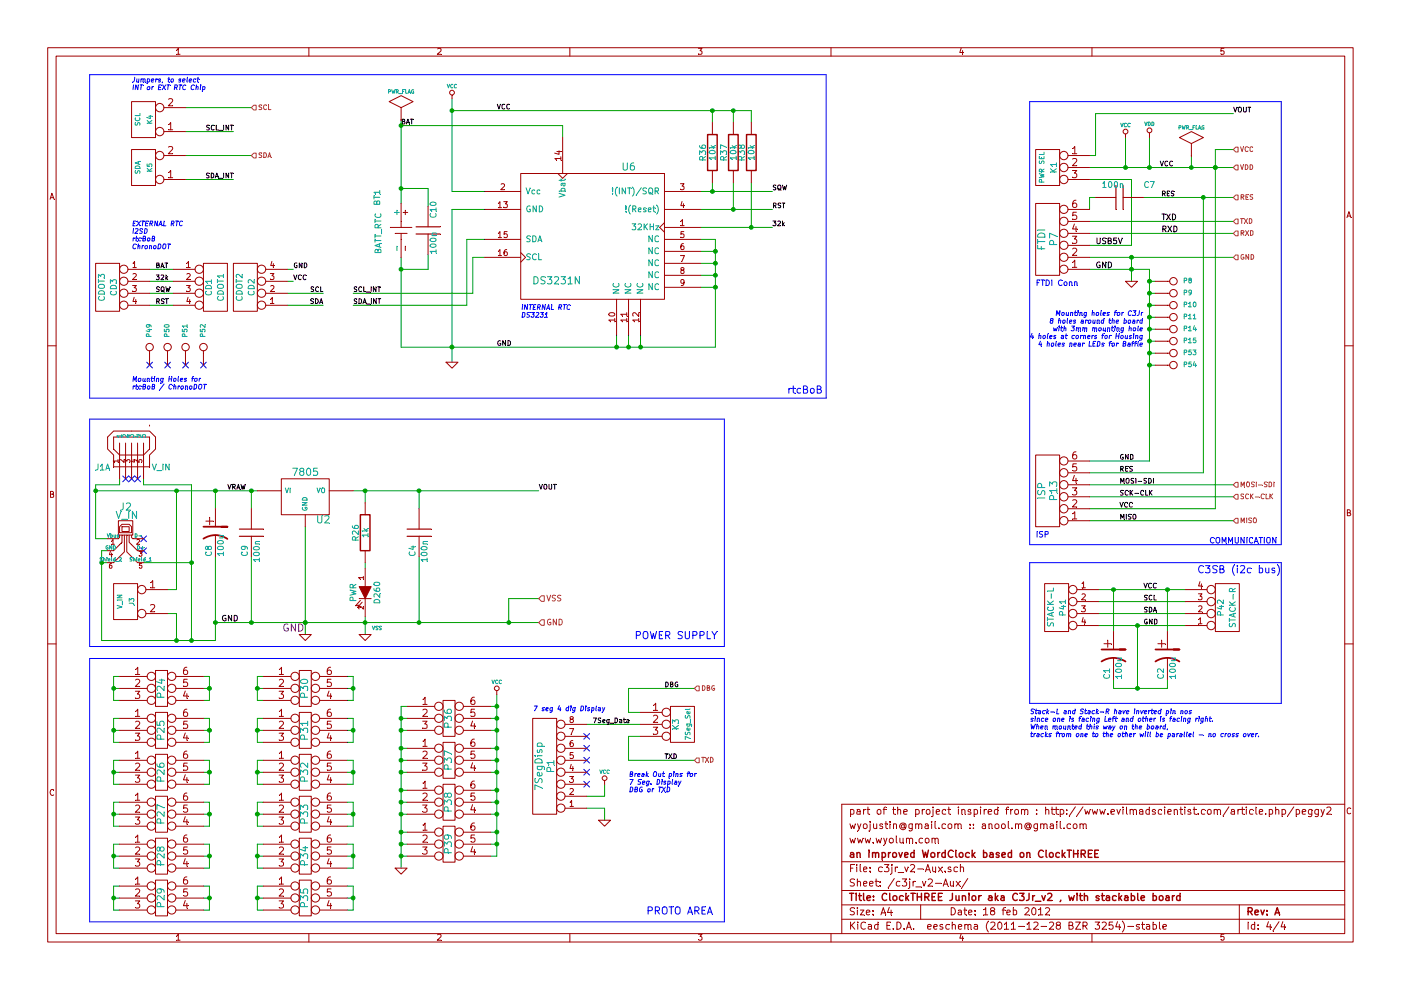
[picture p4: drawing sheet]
EESchema Schematic File Version 4
LIBS:c3jr_v2-cache
EELAYER 26 0
EELAYER END
$Descr A4 11693 8268
encoding utf-8
Sheet 4 4
Title "ClockTHREE Junior aka C3Jr_v2 , with stackable board"
Date "18 feb 2012"
Rev "A"
Comp "an improved WordClock based on ClockTHREE"
Comment1 "www.wyolum.com"
Comment2 "wyojustin@gmail.com :: anool.m@gmail.com"
Comment3 "part of the project inspired from : http://www.evilmadscientist.com/article.php/peggy2"
Comment4 ""
$EndDescr
Connection ~ 3500 5200
Wire Wire Line
	3500 4650 3500 5200
Connection ~ 2550 5200
Connection ~ 2100 4100
Wire Wire Line
	800  4100 1475 4100
Wire Wire Line
	2950 2450 3950 2450
Wire Wire Line
	1550 1300 2100 1300
Wire Wire Line
	1550 1100 1950 1100
Connection ~ 9500 5750
Wire Wire Line
	9300 5750 9500 5750
Wire Wire Line
	9300 5750 9300 5675
Connection ~ 9750 4925
Wire Wire Line
	9750 4925 9750 5275
Wire Wire Line
	5800 6350 5250 6350
Wire Wire Line
	5250 6350 5250 6150
Wire Wire Line
	5250 6150 5350 6150
Wire Wire Line
	5350 6050 4900 6050
Connection ~ 4150 5900
Wire Wire Line
	4150 5800 4150 5900
Wire Wire Line
	4700 1150 4700 1050
Connection ~ 1475 4100
Wire Wire Line
	1475 4100 1475 4925
Wire Wire Line
	1475 4925 1400 4925
Connection ~ 800  4100
Wire Wire Line
	800  4050 800  4100
Wire Wire Line
	800  4050 1000 4050
Wire Wire Line
	1000 4050 1000 4000
Connection ~ 850  4700
Wire Wire Line
	900  4700 850  4700
Wire Wire Line
	1200 4700 1600 4700
Connection ~ 1600 5350
Wire Wire Line
	5050 6550 5050 6650
Wire Wire Line
	5050 6650 4900 6650
Wire Notes Line
	750  3325 750  625 
Wire Wire Line
	3900 2000 3900 2550
Wire Wire Line
	3900 2000 4050 2000
Connection ~ 6275 1900
Wire Wire Line
	6450 1900 6275 1900
Connection ~ 5950 1600
Wire Wire Line
	6450 1600 5950 1600
Wire Wire Line
	3775 3025 3775 2900
Connection ~ 3350 2250
Wire Wire Line
	3350 2250 3575 2250
Wire Wire Line
	3575 2250 3575 2125
Wire Wire Line
	4700 1050 3350 1050
Connection ~ 6125 925 
Wire Wire Line
	6125 1025 6125 925 
Wire Wire Line
	6275 1525 6275 1900
Wire Wire Line
	5950 1525 5950 1600
Connection ~ 5975 2300
Wire Wire Line
	5975 2300 5850 2300
Connection ~ 5975 2100
Wire Wire Line
	5850 2100 5975 2100
Connection ~ 5250 2900
Wire Wire Line
	5250 2900 5250 2800
Wire Wire Line
	5150 2900 5150 2800
Wire Wire Line
	5975 2000 5975 2100
Wire Wire Line
	5975 2000 5850 2000
Connection ~ 9600 2950
Wire Wire Line
	9600 2950 9650 2950
Wire Wire Line
	3050 4200 3050 4100
Wire Wire Line
	1250 2450 1450 2450
Wire Wire Line
	1250 2250 1450 2250
Wire Wire Line
	2700 2450 2400 2450
Wire Wire Line
	2450 2250 2400 2250
Wire Wire Line
	2900 7500 2950 7500
Wire Wire Line
	9900 5025 9175 5025
Wire Wire Line
	9175 5225 9500 5225
Wire Notes Line
	750  5400 6050 5400
Connection ~ 4150 6950
Wire Wire Line
	4150 6950 4100 6950
Connection ~ 4150 6800
Wire Wire Line
	4150 6800 4100 6800
Connection ~ 4150 6600
Wire Wire Line
	4150 6600 4100 6600
Connection ~ 4150 6350
Wire Wire Line
	4150 6350 4100 6350
Connection ~ 4150 6100
Wire Wire Line
	4150 6100 4100 6100
Connection ~ 3350 6000
Wire Wire Line
	3400 6000 3350 6000
Connection ~ 3350 6250
Wire Wire Line
	3350 6250 3400 6250
Connection ~ 3350 6450
Wire Wire Line
	3350 6450 3400 6450
Connection ~ 3350 6700
Wire Wire Line
	3350 6700 3400 6700
Connection ~ 3350 6950
Wire Wire Line
	3350 6950 3400 6950
Wire Wire Line
	4150 7150 4100 7150
Wire Wire Line
	4150 5900 4100 5900
Connection ~ 2950 5750
Wire Wire Line
	2900 5750 2950 5750
Connection ~ 2950 6450
Wire Wire Line
	2900 6450 2950 6450
Connection ~ 2950 7150
Wire Wire Line
	2900 7150 2950 7150
Wire Wire Line
	2900 7600 2950 7600
Wire Wire Line
	2950 7600 2950 7500
Wire Wire Line
	2950 7400 2900 7400
Wire Wire Line
	2900 6900 2950 6900
Wire Wire Line
	2950 6900 2950 6800
Wire Wire Line
	2950 6700 2900 6700
Wire Wire Line
	2900 6200 2950 6200
Wire Wire Line
	2950 6200 2950 6100
Wire Wire Line
	2950 6000 2900 6000
Connection ~ 950  6800
Wire Wire Line
	1000 6800 950  6800
Connection ~ 950  7500
Connection ~ 1750 7150
Wire Wire Line
	1700 7150 1750 7150
Connection ~ 2150 6800
Wire Wire Line
	2200 6800 2150 6800
Connection ~ 2150 7500
Wire Wire Line
	2200 7500 2150 7500
Wire Wire Line
	2200 7250 2150 7250
Wire Wire Line
	2150 7250 2150 7150
Wire Wire Line
	2150 7050 2200 7050
Wire Wire Line
	1700 6700 1750 6700
Wire Wire Line
	1750 6700 1750 6800
Wire Wire Line
	1750 6900 1700 6900
Wire Wire Line
	1700 7400 1750 7400
Wire Wire Line
	1750 7400 1750 7500
Wire Wire Line
	1750 7600 1700 7600
Wire Wire Line
	1000 7250 950  7250
Wire Wire Line
	950  7250 950  7150
Wire Wire Line
	950  7050 1000 7050
Connection ~ 2150 6450
Wire Wire Line
	2200 6450 2150 6450
Connection ~ 2150 5750
Wire Wire Line
	2200 5750 2150 5750
Connection ~ 1750 6100
Wire Wire Line
	1700 6100 1750 6100
Connection ~ 950  6450
Wire Wire Line
	1000 6450 950  6450
Connection ~ 950  6100
Wire Wire Line
	1000 6100 950  6100
Wire Wire Line
	2200 5650 2150 5650
Wire Wire Line
	2150 5650 2150 5750
Wire Wire Line
	2150 5850 2200 5850
Wire Wire Line
	2200 6350 2150 6350
Wire Wire Line
	2150 6350 2150 6450
Wire Wire Line
	2150 6550 2200 6550
Wire Wire Line
	1700 6200 1750 6200
Wire Wire Line
	1750 6200 1750 6100
Wire Wire Line
	1750 6000 1700 6000
Wire Wire Line
	1000 6200 950  6200
Wire Wire Line
	950  6200 950  6100
Wire Wire Line
	950  6000 1000 6000
Connection ~ 9600 2750
Wire Wire Line
	9600 2750 9650 2750
Wire Wire Line
	9100 3850 9600 3850
Connection ~ 10150 1400
Wire Wire Line
	10300 1400 10150 1400
Wire Wire Line
	10300 950  9150 950 
Wire Wire Line
	10300 4150 9100 4150
Connection ~ 10050 1650
Wire Wire Line
	10050 1650 10050 3950
Wire Wire Line
	10050 3950 9100 3950
Wire Wire Line
	10300 1950 9100 1950
Wire Wire Line
	9550 1650 10050 1650
Wire Wire Line
	9150 950  9150 1300
Wire Wire Line
	9400 1400 9400 1150
Wire Wire Line
	9150 1300 9100 1300
Connection ~ 9450 2250
Wire Wire Line
	9450 2150 9450 2250
Connection ~ 9600 2550
Wire Wire Line
	9600 2550 9650 2550
Wire Notes Line
	8600 850  10700 850 
Wire Wire Line
	9600 2350 9650 2350
Wire Wire Line
	9600 2650 9650 2650
Wire Wire Line
	9600 2450 9650 2450
Connection ~ 9600 2450
Wire Wire Line
	9100 1500 9450 1500
Wire Wire Line
	9450 1500 9450 2050
Wire Wire Line
	9450 2050 9100 2050
Wire Wire Line
	9600 1400 9600 1150
Connection ~ 9400 1400
Connection ~ 9600 2350
Wire Wire Line
	9150 1650 9100 1650
Wire Wire Line
	9100 1650 9100 1750
Connection ~ 4250 5200
Wire Wire Line
	3050 4700 3050 4750
Wire Wire Line
	4500 5000 4250 5000
Wire Wire Line
	4250 5000 4250 5200
Wire Wire Line
	1800 5200 2100 5200
Connection ~ 2100 5200
Wire Wire Line
	2100 4650 2100 5200
Connection ~ 3050 4100
Connection ~ 1800 5200
Wire Wire Line
	1800 4650 1800 5200
Connection ~ 1800 4100
Connection ~ 3050 5200
Connection ~ 9600 2650
Wire Wire Line
	10300 1850 9100 1850
Wire Wire Line
	9100 2150 9450 2150
Connection ~ 9450 2150
Wire Wire Line
	10300 4050 9100 4050
Wire Wire Line
	10300 4350 9100 4350
Wire Wire Line
	10300 1250 10150 1250
Connection ~ 9600 1400
Wire Wire Line
	10150 1250 10150 1400
Wire Wire Line
	10150 4250 9100 4250
Wire Wire Line
	1800 4100 1800 4250
Wire Wire Line
	9600 3850 9600 3050
Wire Wire Line
	9600 2250 9450 2250
Wire Wire Line
	9600 2850 9650 2850
Connection ~ 9600 2850
Wire Wire Line
	1000 5650 950  5650
Wire Wire Line
	950  5650 950  5750
Wire Wire Line
	950  5850 1000 5850
Wire Wire Line
	1700 5650 1750 5650
Wire Wire Line
	1750 5650 1750 5750
Wire Wire Line
	1750 5850 1700 5850
Wire Wire Line
	1700 6350 1750 6350
Wire Wire Line
	1750 6350 1750 6450
Wire Wire Line
	1750 6550 1700 6550
Wire Wire Line
	2200 6200 2150 6200
Wire Wire Line
	2150 6200 2150 6100
Wire Wire Line
	2150 6000 2200 6000
Wire Wire Line
	1000 5750 950  5750
Connection ~ 950  5750
Wire Wire Line
	1000 6550 950  6550
Wire Wire Line
	950  6550 950  6450
Wire Wire Line
	950  6350 1000 6350
Wire Wire Line
	1700 6450 1750 6450
Connection ~ 1750 6450
Wire Wire Line
	1700 5750 1750 5750
Connection ~ 1750 5750
Wire Wire Line
	2200 6100 2150 6100
Connection ~ 2150 6100
Wire Wire Line
	1000 6700 950  6700
Wire Wire Line
	950  6700 950  6800
Wire Wire Line
	950  6900 1000 6900
Wire Wire Line
	1000 7400 950  7400
Wire Wire Line
	950  7400 950  7500
Wire Wire Line
	950  7600 1000 7600
Wire Wire Line
	1700 7250 1750 7250
Wire Wire Line
	1750 7250 1750 7150
Wire Wire Line
	1750 7050 1700 7050
Wire Wire Line
	2200 6700 2150 6700
Wire Wire Line
	2150 6700 2150 6800
Wire Wire Line
	2150 6900 2200 6900
Wire Wire Line
	2200 7400 2150 7400
Wire Wire Line
	2150 7400 2150 7500
Wire Wire Line
	2150 7600 2200 7600
Wire Wire Line
	2200 7150 2150 7150
Connection ~ 2150 7150
Wire Wire Line
	1700 6800 1750 6800
Connection ~ 1750 6800
Wire Wire Line
	1700 7500 1750 7500
Connection ~ 1750 7500
Wire Wire Line
	1000 7150 950  7150
Connection ~ 950  7150
Wire Wire Line
	2900 5650 2950 5650
Wire Wire Line
	2950 5650 2950 5750
Wire Wire Line
	2950 5850 2900 5850
Wire Wire Line
	2900 6350 2950 6350
Wire Wire Line
	2950 6350 2950 6450
Wire Wire Line
	2950 6550 2900 6550
Wire Wire Line
	2900 7050 2950 7050
Wire Wire Line
	2950 7050 2950 7150
Wire Wire Line
	2950 7250 2900 7250
Connection ~ 2950 7500
Wire Wire Line
	2900 6800 2950 6800
Connection ~ 2950 6800
Wire Wire Line
	2900 6100 2950 6100
Connection ~ 2950 6100
Wire Wire Line
	3400 5900 3350 5900
Wire Wire Line
	3350 7150 3400 7150
Wire Wire Line
	3350 7050 3400 7050
Connection ~ 3350 7050
Wire Wire Line
	3350 6800 3400 6800
Connection ~ 3350 6800
Wire Wire Line
	3350 6600 3400 6600
Connection ~ 3350 6600
Wire Wire Line
	3350 6350 3400 6350
Connection ~ 3350 6350
Wire Wire Line
	3350 6100 3400 6100
Connection ~ 3350 6100
Wire Wire Line
	4150 6000 4100 6000
Connection ~ 4150 6000
Wire Wire Line
	4150 6250 4100 6250
Connection ~ 4150 6250
Wire Wire Line
	4150 6450 4100 6450
Connection ~ 4150 6450
Wire Wire Line
	4150 6700 4100 6700
Connection ~ 4150 6700
Wire Wire Line
	4100 7050 4150 7050
Connection ~ 4150 7050
Wire Notes Line
	6050 5500 750  5500
Wire Notes Line
	6050 5500 6050 7700
Wire Notes Line
	6050 7700 750  7700
Wire Notes Line
	750  7700 750  5500
Wire Wire Line
	9175 5125 9900 5125
Wire Wire Line
	1000 7500 950  7500
Wire Notes Line
	8600 850  8600 4550
Wire Notes Line
	8600 4550 10700 4550
Wire Notes Line
	10700 4550 10700 850 
Wire Wire Line
	2450 2350 2400 2350
Wire Wire Line
	2700 2550 2400 2550
Wire Wire Line
	1250 2350 1450 2350
Wire Wire Line
	1250 2550 1450 2550
Wire Notes Line
	750  5400 750  3500
Wire Notes Line
	750  3500 6050 3500
Wire Notes Line
	6050 3500 6050 5400
Wire Wire Line
	9900 4925 9750 4925
Wire Wire Line
	2550 5300 2550 5200
Wire Wire Line
	3050 5150 3050 5200
Wire Wire Line
	9600 3050 9650 3050
Connection ~ 9600 3050
Wire Wire Line
	3775 1750 4050 1750
Connection ~ 5150 2900
Wire Wire Line
	5350 2900 5350 2800
Connection ~ 5350 2900
Wire Wire Line
	5975 2200 5850 2200
Connection ~ 5975 2200
Wire Wire Line
	5850 2400 5975 2400
Connection ~ 5975 2400
Wire Wire Line
	6125 1525 6125 1750
Wire Wire Line
	6275 1025 6275 925 
Wire Wire Line
	5950 925  5950 1025
Wire Wire Line
	6275 925  6125 925 
Wire Wire Line
	4050 1600 3775 1600
Connection ~ 5950 925 
Wire Wire Line
	3350 2150 3350 2250
Wire Wire Line
	3350 2900 3775 2900
Connection ~ 3775 2900
Wire Wire Line
	3575 1725 3575 1575
Wire Wire Line
	3575 1575 3350 1575
Connection ~ 3350 1575
Wire Wire Line
	3775 1600 3775 925 
Connection ~ 3775 925 
Wire Wire Line
	6450 1750 6125 1750
Connection ~ 6125 1750
Wire Wire Line
	4050 2150 3950 2150
Wire Wire Line
	3950 2150 3950 2450
Wire Notes Line
	750  3325 6900 3325
Wire Notes Line
	6900 3325 6900 625 
Wire Notes Line
	6900 625  750  625 
Wire Wire Line
	4900 6750 5050 6750
Wire Wire Line
	5050 6750 5050 6850
Wire Wire Line
	800  4500 900  4500
Wire Wire Line
	900  4600 850  4600
Wire Wire Line
	850  4600 850  4700
Wire Wire Line
	850  5350 1475 5350
Wire Wire Line
	1600 4050 1200 4050
Wire Wire Line
	1600 4050 1600 4700
Connection ~ 1600 4700
Wire Wire Line
	1200 4050 1200 4000
Wire Wire Line
	1400 5125 1475 5125
Wire Wire Line
	1475 5125 1475 5350
Connection ~ 1475 5350
Wire Wire Line
	9950 1400 9950 1300
Connection ~ 9950 1400
Wire Wire Line
	3350 1000 3350 1050
Connection ~ 3350 1050
Wire Wire Line
	2100 4100 2100 4250
Wire Wire Line
	3350 5900 3350 6000
Connection ~ 3350 7150
Wire Wire Line
	5350 5950 5250 5950
Wire Wire Line
	5250 5950 5250 5750
Wire Wire Line
	5250 5750 5800 5750
Wire Wire Line
	9300 4925 9300 5275
Connection ~ 9300 4925
Wire Wire Line
	9750 5750 9750 5675
Wire Wire Line
	9500 5225 9500 5750
Connection ~ 9500 5225
Wire Notes Line
	8600 4700 10700 4700
Wire Notes Line
	8600 4700 8600 5875
Wire Notes Line
	8600 5875 10700 5875
Wire Notes Line
	10700 5875 10700 4700
Wire Wire Line
	1550 900  2100 900 
Wire Wire Line
	1550 1500 1950 1500
Wire Wire Line
	3900 2550 2950 2550
Wire Wire Line
	4500 4100 3500 4100
Wire Wire Line
	3500 4250 3500 4100
Connection ~ 3500 4100
$Comp
L C3Jr_v2:C C4
U 1 1
P 3500 4450
F 0 "C4" V 3450 4250 50  0000 L CNN
F 1 "100n" V 3550 4200 50  0000 L CNN
F 2 "C2" H 3500 4450 60  0001 C CNN
F 3 "" H 3500 4450 50  0001 C CNN
	1    3500 4450
	1    0    0    -1  
$EndComp
$Comp
L C3Jr_v2:7805 U2
U 1 1
P 2550 4150
F 0 "U2" H 2700 3954 60  0000 C CNN
F 1 "7805" H 2550 4350 60  0000 C CNN
F 2 "" H 2550 4150 50  0001 C CNN
F 3 "" H 2550 4150 50  0001 C CNN
	1    2550 4150
	1    0    0    -1  
$EndComp
$Comp
L C3Jr_v2:CONN_2 K5
U 1 1
P 1200 1400
F 0 "K5" V 1150 1400 40  0000 C CNN
F 1 "SDA" V 1250 1400 40  0000 C CNN
F 2 "pin_strip_2" V 1350 1400 40  0001 C CNN
F 3 "" H 1200 1400 50  0001 C CNN
	1    1200 1400
	-1   0    0    1   
$EndComp
$Comp
L C3Jr_v2:CONN_2 K4
U 1 1
P 1200 1000
F 0 "K4" V 1150 1000 40  0000 C CNN
F 1 "SCL" V 1250 1000 40  0000 C CNN
F 2 "pin_strip_2" V 1350 1000 40  0001 C CNN
F 3 "" H 1200 1000 50  0001 C CNN
	1    1200 1000
	-1   0    0    1   
$EndComp
NoConn ~ 1150 4000
NoConn ~ 1100 4000
Text Notes 4350 2600 0    40   Italic 8
INTERNAL RTC\nDS3231
Text Notes 1100 1900 0    40   Italic 8
EXTERNAL RTC\nI2SD\nrtcBoB\nChronoDOT
Text Notes 1100 700  0    40   Italic 8
Jumpers, to select\nINT or EXT RTC Chip
Text Label 1950 1500 2    40   ~ 0
SDA_INT
Text Label 1950 1100 2    40   ~ 0
SCL_INT
Text Label 2950 2550 0    40   ~ 0
SDA_INT
Text Label 2950 2450 0    40   ~ 0
SCL_INT
$Comp
L C3Jr_v2:CP1 C2
U 1 1
P 9750 5475
F 0 "C2" V 9700 5275 50  0000 L CNN
F 1 "100u" V 9800 5275 50  0000 L CNN
F 2 "CP_5x11mm" H 9750 5475 60  0001 C CNN
F 3 "" H 9750 5475 50  0001 C CNN
	1    9750 5475
	1    0    0    -1  
$EndComp
$Comp
L C3Jr_v2:CP1 C1
U 1 1
P 9300 5475
F 0 "C1" V 9250 5275 50  0000 L CNN
F 1 "100u" V 9350 5275 50  0000 L CNN
F 2 "CP_5x11mm" H 9300 5475 60  0001 C CNN
F 3 "" H 9300 5475 50  0001 C CNN
	1    9300 5475
	1    0    0    -1  
$EndComp
Text HLabel 5800 5750 2    40   Input ~ 0
DBG
Text HLabel 5800 6350 2    40   Input ~ 0
TXD
Text Notes 5250 6500 0    40   Italic 8
Break Out pins for\n7 Seg. Display\nDBG or TXD
Text Label 5550 6350 0    40   ~ 0
TXD
Text Label 5550 5750 0    40   ~ 0
DBG
$Comp
L C3Jr_v2:CONN_3 K3
U 1 1
P 5700 6050
F 0 "K3" V 5650 6050 50  0000 C CNN
F 1 "7Seg_Sel" V 5750 6050 40  0000 C CNN
F 2 "7Seg_Sel" H 5700 6050 60  0001 C CNN
F 3 "" H 5700 6050 50  0001 C CNN
	1    5700 6050
	1    0    0    -1  
$EndComp
Text Label 1300 2550 0    40   ~ 0
RST
Text Label 1300 2450 0    40   ~ 0
SQW
Text Label 1300 2350 0    40   ~ 0
32k
Text Label 1300 2250 0    40   ~ 0
BAT
$Comp
L C3Jr_v2:VCC #PWR016
U 1 1
P 4150 5800
F 0 "#PWR016" H 4150 5900 30  0001 C CNN
F 1 "VCC" H 4150 5900 30  0000 C CNN
F 2 "" H 4150 5800 50  0001 C CNN
F 3 "" H 4150 5800 50  0001 C CNN
	1    4150 5800
	1    0    0    -1  
$EndComp
$Comp
L C3Jr_v2:GND #PWR017
U 1 1
P 3350 7250
F 0 "#PWR017" H 3350 7250 30  0001 C CNN
F 1 "GND" H 3350 7180 30  0001 C CNN
F 2 "" H 3350 7250 50  0001 C CNN
F 3 "" H 3350 7250 50  0001 C CNN
	1    3350 7250
	1    0    0    -1  
$EndComp
$Comp
L power1:PWR_FLAG #FLG018
U 1 1
P 3350 1000
F 0 "#FLG018" H 3350 1270 30  0001 C CNN
F 1 "PWR_FLAG" H 3350 1230 30  0000 C CNN
F 2 "" H 3350 1000 50  0001 C CNN
F 3 "" H 3350 1000 50  0001 C CNN
	1    3350 1000
	1    0    0    -1  
$EndComp
$Comp
L power1:PWR_FLAG #FLG019
U 1 1
P 9950 1300
F 0 "#FLG019" H 9950 1570 30  0001 C CNN
F 1 "PWR_FLAG" H 9950 1530 30  0000 C CNN
F 2 "" H 9950 1300 50  0001 C CNN
F 3 "" H 9950 1300 50  0001 C CNN
	1    9950 1300
	1    0    0    -1  
$EndComp
NoConn ~ 1050 4000
$Comp
L C3Jr_v2:CONN_2 J3
U 1 1
P 1050 5025
F 0 "J3" V 1000 5025 40  0000 C CNN
F 1 "V_IN" V 1100 5025 40  0000 C CNN
F 2 "JACK_ALIM" H 1050 5025 60  0001 C CNN
F 3 "" H 1050 5025 50  0001 C CNN
	1    1050 5025
	-1   0    0    -1  
$EndComp
$Comp
L C3Jr_v2:MINI-USB J1
U 1 1
P 1100 3800
F 0 "J1" V 1025 4000 50  0000 L BNN
F 1 "V_IN" V 1025 3475 50  0000 L BNN
F 2 "con-hirose-UX60-MB-5S8" H 1100 3800 60  0001 C CNN
F 3 "H2959CT-ND" H 1100 3800 60  0001 C CNN
F 4 "http://search.digikey.com/us/en/products/UX60-MB-5ST/H2959CT-ND/597538" V 1100 3800 60  0001 C CNN "Link"
	1    1100 3800
	0    -1   -1   0   
$EndComp
NoConn ~ 1200 4600
NoConn ~ 1200 4500
$Comp
L C3Jr_v2:USB-B J2
U 1 1
P 1050 4450
F 0 "J2" H 1050 4660 60  0000 C CNN
F 1 "V_IN" H 1060 4590 60  0000 C CNN
F 2 "con-usb-USB-B-H" H 1050 4450 60  0001 C CNN
F 3 "" H 1050 4450 50  0001 C CNN
	1    1050 4450
	1    0    0    -1  
$EndComp
Text Label 4950 6050 0    40   ~ 0
7Seg_Data
$Comp
L C3Jr_v2:VCC #PWR020
U 1 1
P 5050 6550
F 0 "#PWR020" H 5050 6650 30  0001 C CNN
F 1 "VCC" H 5050 6650 30  0000 C CNN
F 2 "" H 5050 6550 50  0001 C CNN
F 3 "" H 5050 6550 50  0001 C CNN
	1    5050 6550
	1    0    0    -1  
$EndComp
$Comp
L C3Jr_v2:GND #PWR021
U 1 1
P 5050 6850
F 0 "#PWR021" H 5050 6850 30  0001 C CNN
F 1 "GND" H 5050 6780 30  0001 C CNN
F 2 "" H 5050 6850 50  0001 C CNN
F 3 "" H 5050 6850 50  0001 C CNN
	1    5050 6850
	1    0    0    -1  
$EndComp
NoConn ~ 4900 6550
NoConn ~ 4900 6450
NoConn ~ 4900 6350
NoConn ~ 4900 6250
NoConn ~ 4900 6150
Text Notes 4450 5950 0    40   Italic 8
7 seg 4 dig Display
$Comp
L C3Jr_v2:CONN_8 P1
U 1 1
P 4550 6400
F 0 "P1" V 4500 6400 60  0000 C CNN
F 1 "7SegDisp" V 4600 6400 60  0000 C CNN
F 2 "pin_strip_8" H 4550 6400 60  0001 C CNN
F 3 "" H 4550 6400 50  0001 C CNN
	1    4550 6400
	-1   0    0    1   
$EndComp
$Comp
L C3Jr_v2:Batt_RTC BT1
U 1 1
P 3350 1950
AR Path="/4DBAC690" Ref="BT1"  Part="1" 
AR Path="/4B3F1092/4DBAC690" Ref="BT1"  Part="1" 
F 0 "BT1" H 3050 1750 50  0000 C CNN
F 1 "BATT_RTC" H 3350 1760 50  0000 C CNN
F 2 "CR2032" H 3350 1950 60  0001 C CNN
F 3 "" H 3350 1950 50  0001 C CNN
	1    3350 1950
	0    1    1    0   
$EndComp
Text Label 6450 1900 0    40   ~ 0
32k
Text Label 6450 1750 0    40   ~ 0
RST
Text Label 6450 1600 0    40   ~ 0
SQW
Text Label 3350 1050 0    40   ~ 0
BAT
Text Label 4150 2900 0    40   ~ 0
GND
Text Label 4150 925  0    40   ~ 0
VCC
$Comp
L C3Jr_v2:GND #PWR022
U 1 1
P 3775 3025
F 0 "#PWR022" H 3775 3025 30  0001 C CNN
F 1 "GND" H 3775 2955 30  0001 C CNN
F 2 "" H 3775 3025 50  0001 C CNN
F 3 "" H 3775 3025 50  0001 C CNN
	1    3775 3025
	1    0    0    -1  
$EndComp
$Comp
L C3Jr_v2:VCC #PWR023
U 1 1
P 3775 825
F 0 "#PWR023" H 3775 925 30  0001 C CNN
F 1 "VCC" H 3775 925 30  0000 C CNN
F 2 "" H 3775 825 50  0001 C CNN
F 3 "" H 3775 825 50  0001 C CNN
	1    3775 825 
	1    0    0    -1  
$EndComp
$Comp
L C3Jr_v2:R R38
U 1 1
P 6275 1275
F 0 "R38" V 6355 1275 50  0000 C CNN
F 1 "10k" V 6275 1275 50  0000 C CNN
F 2 "RC03" H 6275 1275 60  0001 C CNN
F 3 "" H 6275 1275 50  0001 C CNN
	1    6275 1275
	-1   0    0    1   
$EndComp
$Comp
L C3Jr_v2:R R37
U 1 1
P 6125 1275
F 0 "R37" V 6205 1275 50  0000 C CNN
F 1 "10k" V 6125 1275 50  0000 C CNN
F 2 "RC03" H 6125 1275 60  0001 C CNN
F 3 "" H 6125 1275 50  0001 C CNN
	1    6125 1275
	-1   0    0    1   
$EndComp
$Comp
L C3Jr_v2:R R36
U 1 1
P 5950 1275
F 0 "R36" V 6030 1275 50  0000 C CNN
F 1 "10k" V 5950 1275 50  0000 C CNN
F 2 "RC03" H 5950 1275 60  0001 C CNN
F 3 "" H 5950 1275 50  0001 C CNN
	1    5950 1275
	-1   0    0    1   
$EndComp
$Comp
L C3Jr_v2:C C10
U 1 1
P 3575 1925
F 0 "C10" V 3625 2025 50  0000 L CNN
F 1 "100n" V 3625 1725 50  0000 L CNN
F 2 "C2" H 3575 1925 60  0001 C CNN
F 3 "" H 3575 1925 50  0001 C CNN
	1    3575 1925
	1    0    0    -1  
$EndComp
$Comp
L C3Jr_v2:DS3231N U6
U 1 1
P 4950 1950
F 0 "U6" H 5250 2500 60  0000 C CNN
F 1 "DS3231N" H 4650 1550 60  0000 C CNN
F 2 "DS3231" H 4950 1950 60  0001 C CNN
F 3 "" H 4950 1950 50  0001 C CNN
	1    4950 1950
	1    0    0    -1  
$EndComp
$Comp
L C3Jr_v2:CONN_1 P54
U 1 1
P 9800 3050
F 0 "P54" H 9880 3050 40  0000 L CNN
F 1 "CONN_1" H 9800 3105 30  0001 C CNN
F 2 "vite_4mm" H 9800 3050 60  0001 C CNN
F 3 "" H 9800 3050 50  0001 C CNN
	1    9800 3050
	1    0    0    -1  
$EndComp
$Comp
L C3Jr_v2:CONN_1 P53
U 1 1
P 9800 2950
F 0 "P53" H 9880 2950 40  0000 L CNN
F 1 "CONN_1" H 9800 3005 30  0001 C CNN
F 2 "vite_4mm" H 9800 2950 60  0001 C CNN
F 3 "" H 9800 2950 50  0001 C CNN
	1    9800 2950
	1    0    0    -1  
$EndComp
Text Label 9550 4925 0    40   ~ 0
VCC
Text Notes 9550 2650 2    40   Italic 8
Mounting holes for C3Jr\n8 holes around the board\nwith 3mm mounting hole\n4 holes at corners for Housing\n4 holes near LEDs for Baffle
Text Notes 1100 3200 0    40   Italic 8
Mounting Holes for\nrtcBoB / ChronoDOT
NoConn ~ 1700 3050
NoConn ~ 1550 3050
NoConn ~ 1400 3050
NoConn ~ 1250 3050
$Comp
L C3Jr_v2:CONN_1 P52
U 1 1
P 1700 2900
F 0 "P52" H 1780 2900 40  0000 L CNN
F 1 "CONN_1" H 1700 2955 30  0001 C CNN
F 2 "vite_3mm" H 1700 2900 60  0001 C CNN
F 3 "" H 1700 2900 50  0001 C CNN
	1    1700 2900
	0    -1   -1   0   
$EndComp
$Comp
L C3Jr_v2:CONN_1 P51
U 1 1
P 1550 2900
F 0 "P51" H 1630 2900 40  0000 L CNN
F 1 "CONN_1" H 1550 2955 30  0001 C CNN
F 2 "vite_3mm" H 1550 2900 60  0001 C CNN
F 3 "" H 1550 2900 50  0001 C CNN
	1    1550 2900
	0    -1   -1   0   
$EndComp
$Comp
L C3Jr_v2:CONN_1 P50
U 1 1
P 1400 2900
F 0 "P50" H 1480 2900 40  0000 L CNN
F 1 "CONN_1" H 1400 2955 30  0001 C CNN
F 2 "vite_3mm" H 1400 2900 60  0001 C CNN
F 3 "" H 1400 2900 50  0001 C CNN
	1    1400 2900
	0    -1   -1   0   
$EndComp
$Comp
L C3Jr_v2:CONN_1 P49
U 1 1
P 1250 2900
F 0 "P49" H 1330 2900 40  0000 L CNN
F 1 "CONN_1" H 1250 2955 30  0001 C CNN
F 2 "vite_3mm" H 1250 2900 60  0001 C CNN
F 3 "" H 1250 2900 50  0001 C CNN
	1    1250 2900
	0    -1   -1   0   
$EndComp
Text Notes 8600 5975 0    40   Italic 8
Stack-L and Stack-R have inverted pin nos\nsince one is facing Left and other is facing right.\nWhen mounted this way on the board,\ntracks from one to the other will be parallel - no cross over.
Text HLabel 2100 1300 2    40   Input ~ 0
SDA
Text HLabel 2100 900  2    40   Input ~ 0
SCL
Text Notes 6575 3300 0    60   ~ 0
rtcBoB\n
$Comp
L C3Jr_v2:CONN_4 CD3
U 1 1
P 900 2400
F 0 "CD3" V 850 2400 50  0000 C CNN
F 1 "CDOT3" V 950 2400 50  0000 C CNN
F 2 "pin_strip_4" H 900 2400 60  0001 C CNN
F 3 "" H 900 2400 50  0001 C CNN
	1    900  2400
	-1   0    0    -1  
$EndComp
Text Label 2700 2550 2    40   ~ 0
SDA
Text Label 2700 2450 2    40   ~ 0
SCL
Text Label 2450 2350 0    40   ~ 0
VCC
Text Label 2450 2250 0    40   ~ 0
GND
$Comp
L C3Jr_v2:CONN_4 CD1
U 1 1
P 1800 2400
F 0 "CD1" V 1750 2400 50  0000 C CNN
F 1 "CDOT1" V 1850 2400 50  0000 C CNN
F 2 "pin_strip_4" H 1800 2400 60  0001 C CNN
F 3 "" H 1800 2400 50  0001 C CNN
	1    1800 2400
	1    0    0    -1  
$EndComp
$Comp
L C3Jr_v2:CONN_4 CD2
U 1 1
P 2050 2400
F 0 "CD2" V 2000 2400 50  0000 C CNN
F 1 "CDOT2" V 2100 2400 50  0000 C CNN
F 2 "pin_strip_4" H 2050 2400 60  0001 C CNN
F 3 "" H 2050 2400 50  0001 C CNN
	1    2050 2400
	-1   0    0    1   
$EndComp
$Comp
L C3Jr_v2:DIL6 P39
U 1 1
P 3750 7050
F 0 "P39" V 3750 7050 60  0000 C CNN
F 1 "DIL6" V 3750 7050 50  0001 C CNN
F 2 "PROTO-6" H 3750 7050 60  0001 C CNN
F 3 "" H 3750 7050 50  0001 C CNN
	1    3750 7050
	1    0    0    -1  
$EndComp
$Comp
L C3Jr_v2:DIL6 P38
U 1 1
P 3750 6700
F 0 "P38" V 3750 6700 60  0000 C CNN
F 1 "DIL6" V 3750 6700 50  0001 C CNN
F 2 "PROTO-6" H 3750 6700 60  0001 C CNN
F 3 "" H 3750 6700 50  0001 C CNN
	1    3750 6700
	1    0    0    -1  
$EndComp
$Comp
L C3Jr_v2:DIL6 P37
U 1 1
P 3750 6350
F 0 "P37" V 3750 6350 60  0000 C CNN
F 1 "DIL6" V 3750 6350 50  0001 C CNN
F 2 "PROTO-6" H 3750 6350 60  0001 C CNN
F 3 "" H 3750 6350 50  0001 C CNN
	1    3750 6350
	1    0    0    -1  
$EndComp
$Comp
L C3Jr_v2:DIL6 P36
U 1 1
P 3750 6000
F 0 "P36" V 3750 6000 60  0000 C CNN
F 1 "DIL6" V 3750 6000 50  0001 C CNN
F 2 "PROTO-6" H 3750 6000 60  0001 C CNN
F 3 "" H 3750 6000 50  0001 C CNN
	1    3750 6000
	1    0    0    -1  
$EndComp
$Comp
L C3Jr_v2:DIL6 P35
U 1 1
P 2550 7500
F 0 "P35" V 2550 7500 60  0000 C CNN
F 1 "DIL6" V 2550 7500 50  0001 C CNN
F 2 "PROTO-6" H 2550 7500 60  0001 C CNN
F 3 "" H 2550 7500 50  0001 C CNN
	1    2550 7500
	1    0    0    -1  
$EndComp
$Comp
L C3Jr_v2:DIL6 P34
U 1 1
P 2550 7150
F 0 "P34" V 2550 7150 60  0000 C CNN
F 1 "DIL6" V 2550 7150 50  0001 C CNN
F 2 "PROTO-6" H 2550 7150 60  0001 C CNN
F 3 "" H 2550 7150 50  0001 C CNN
	1    2550 7150
	1    0    0    -1  
$EndComp
$Comp
L C3Jr_v2:DIL6 P33
U 1 1
P 2550 6800
F 0 "P33" V 2550 6800 60  0000 C CNN
F 1 "DIL6" V 2550 6800 50  0001 C CNN
F 2 "PROTO-6" H 2550 6800 60  0001 C CNN
F 3 "" H 2550 6800 50  0001 C CNN
	1    2550 6800
	1    0    0    -1  
$EndComp
$Comp
L C3Jr_v2:DIL6 P32
U 1 1
P 2550 6450
F 0 "P32" V 2550 6450 60  0000 C CNN
F 1 "DIL6" V 2550 6450 50  0001 C CNN
F 2 "PROTO-6" H 2550 6450 60  0001 C CNN
F 3 "" H 2550 6450 50  0001 C CNN
	1    2550 6450
	1    0    0    -1  
$EndComp
$Comp
L C3Jr_v2:DIL6 P31
U 1 1
P 2550 6100
F 0 "P31" V 2550 6100 60  0000 C CNN
F 1 "DIL6" V 2550 6100 50  0001 C CNN
F 2 "PROTO-6" H 2550 6100 60  0001 C CNN
F 3 "" H 2550 6100 50  0001 C CNN
	1    2550 6100
	1    0    0    -1  
$EndComp
$Comp
L C3Jr_v2:DIL6 P30
U 1 1
P 2550 5750
F 0 "P30" V 2550 5750 60  0000 C CNN
F 1 "DIL6" V 2550 5750 50  0001 C CNN
F 2 "PROTO-6" H 2550 5750 60  0001 C CNN
F 3 "" H 2550 5750 50  0001 C CNN
	1    2550 5750
	1    0    0    -1  
$EndComp
$Comp
L C3Jr_v2:DIL6 P29
U 1 1
P 1350 7500
F 0 "P29" V 1350 7500 60  0000 C CNN
F 1 "DIL6" V 1350 7500 50  0001 C CNN
F 2 "PROTO-6" H 1350 7500 60  0001 C CNN
F 3 "" H 1350 7500 50  0001 C CNN
	1    1350 7500
	1    0    0    -1  
$EndComp
$Comp
L C3Jr_v2:DIL6 P28
U 1 1
P 1350 7150
F 0 "P28" V 1350 7150 60  0000 C CNN
F 1 "DIL6" V 1350 7150 50  0001 C CNN
F 2 "PROTO-6" H 1350 7150 60  0001 C CNN
F 3 "" H 1350 7150 50  0001 C CNN
	1    1350 7150
	1    0    0    -1  
$EndComp
$Comp
L C3Jr_v2:DIL6 P27
U 1 1
P 1350 6800
F 0 "P27" V 1350 6800 60  0000 C CNN
F 1 "DIL6" V 1350 6800 50  0001 C CNN
F 2 "PROTO-6" H 1350 6800 60  0001 C CNN
F 3 "" H 1350 6800 50  0001 C CNN
	1    1350 6800
	1    0    0    -1  
$EndComp
$Comp
L C3Jr_v2:DIL6 P26
U 1 1
P 1350 6450
F 0 "P26" V 1350 6450 60  0000 C CNN
F 1 "DIL6" V 1350 6450 50  0001 C CNN
F 2 "PROTO-6" H 1350 6450 60  0001 C CNN
F 3 "" H 1350 6450 50  0001 C CNN
	1    1350 6450
	1    0    0    -1  
$EndComp
$Comp
L C3Jr_v2:DIL6 P25
U 1 1
P 1350 6100
F 0 "P25" V 1350 6100 60  0000 C CNN
F 1 "DIL6" V 1350 6100 50  0001 C CNN
F 2 "PROTO-6" H 1350 6100 60  0001 C CNN
F 3 "" H 1350 6100 50  0001 C CNN
	1    1350 6100
	1    0    0    -1  
$EndComp
$Comp
L C3Jr_v2:DIL6 P24
U 1 1
P 1350 5750
F 0 "P24" V 1350 5750 60  0000 C CNN
F 1 "DIL6" V 1350 5750 50  0001 C CNN
F 2 "PROTO-6" H 1350 5750 60  0001 C CNN
F 3 "" H 1350 5750 50  0001 C CNN
	1    1350 5750
	1    0    0    -1  
$EndComp
Text Notes 10000 4800 0    60   ~ 0
C3SB (i2c bus)
Text Label 9550 5225 0    40   ~ 0
GND
Text Label 9550 5125 0    40   ~ 0
SDA
Text Label 9550 5025 0    40   ~ 0
SCL
$Comp
L C3Jr_v2:CONN_4 P41
U 1 1
P 8825 5075
F 0 "P41" V 8775 5075 50  0000 C CNN
F 1 "STACK-L" V 8875 5075 50  0000 C CNN
F 2 "pin_sck_4-90" H 8825 5075 60  0001 C CNN
F 3 "" H 8825 5075 50  0001 C CNN
	1    8825 5075
	-1   0    0    -1  
$EndComp
$Comp
L C3Jr_v2:CONN_4 P42
U 1 1
P 10250 5075
F 0 "P42" V 10200 5075 50  0000 C CNN
F 1 "STACK-R" V 10300 5075 50  0000 C CNN
F 2 "pin_strip_4-90" H 10250 5075 60  0001 C CNN
F 3 "" H 10250 5075 50  0001 C CNN
	1    10250 5075
	1    0    0    1   
$EndComp
Text Notes 5400 7650 0    60   ~ 0
PROTO AREA
$Comp
L C3Jr_v2:CONN_1 P15
U 1 1
P 9800 2850
F 0 "P15" H 9880 2850 40  0000 L CNN
F 1 "CONN_1" H 9800 2905 30  0001 C CNN
F 2 "vite_4mm" H 9800 2850 60  0001 C CNN
F 3 "" H 9800 2850 50  0001 C CNN
	1    9800 2850
	1    0    0    -1  
$EndComp
$Comp
L C3Jr_v2:CONN_1 P14
U 1 1
P 9800 2750
F 0 "P14" H 9880 2750 40  0000 L CNN
F 1 "CONN_1" H 9800 2805 30  0001 C CNN
F 2 "vite_4mm" H 9800 2750 60  0001 C CNN
F 3 "" H 9800 2750 50  0001 C CNN
	1    9800 2750
	1    0    0    -1  
$EndComp
Text Label 1900 4100 0    40   ~ 0
VRAW
Text Label 9800 1400 2    40   ~ 0
VCC
Text HLabel 10300 4350 2    40   Input ~ 0
MISO
Text HLabel 10300 4150 2    40   Input ~ 0
SCK-CLK
Text HLabel 10300 4050 2    40   Input ~ 0
MOSI-SDI
Text HLabel 10300 2150 2    40   Input ~ 0
GND
Text HLabel 10300 1950 2    40   Input ~ 0
RXD
Text HLabel 10300 1850 2    40   Input ~ 0
TXD
Text HLabel 10300 1650 2    40   Input ~ 0
RES
Text HLabel 10300 1400 2    40   Input ~ 0
VDD
Text HLabel 10300 1250 2    40   Input ~ 0
VCC
Text Notes 8650 4500 0    47   ~ 0
ISP
Text Label 9350 4050 0    40   ~ 0
MOSI-SDI
Text Label 9350 3850 0    40   ~ 0
GND
Text Label 9350 4250 0    40   ~ 0
VCC
Text Label 9350 3950 0    40   ~ 0
RES
Text Label 9350 4150 0    40   ~ 0
SCK-CLK
Text Label 9350 4350 0    40   ~ 0
MISO
$Comp
L C3Jr_v2:CONN_6 P13
U 1 1
P 8750 4100
F 0 "P13" V 8700 4100 60  0000 C CNN
F 1 "ISP" V 8800 4100 60  0000 C CNN
F 2 "pin_strip_3x2" H 8750 4100 60  0001 C CNN
F 3 "" H 8750 4100 50  0001 C CNN
	1    8750 4100
	-1   0    0    1   
$EndComp
$Comp
L C3Jr_v2:CONN_3 K1
U 1 1
P 8750 1400
F 0 "K1" V 8700 1400 50  0000 C CNN
F 1 "PWR SEL" V 8800 1400 40  0000 C CNN
F 2 "pin_strip_3" H 8750 1400 60  0001 C CNN
F 3 "" H 8750 1400 50  0001 C CNN
	1    8750 1400
	-1   0    0    -1  
$EndComp
$Comp
L C3Jr_v2:VCC #PWR024
U 1 1
P 9400 1150
F 0 "#PWR024" H 9400 1250 30  0001 C CNN
F 1 "VCC" H 9400 1250 30  0000 C CNN
F 2 "" H 9400 1150 50  0001 C CNN
F 3 "" H 9400 1150 50  0001 C CNN
	1    9400 1150
	1    0    0    -1  
$EndComp
$Comp
L C3Jr_v2:GND #PWR025
U 1 1
P 9450 2350
F 0 "#PWR025" H 9450 2350 30  0001 C CNN
F 1 "GND" H 9450 2280 30  0001 C CNN
F 2 "" H 9450 2350 50  0001 C CNN
F 3 "" H 9450 2350 50  0001 C CNN
	1    9450 2350
	1    0    0    -1  
$EndComp
Text Notes 10100 4550 0    47   ~ 0
COMMUNICATION
$Comp
L C3Jr_v2:CONN_1 P8
U 1 1
P 9800 2350
F 0 "P8" H 9880 2350 40  0000 L CNN
F 1 "CONN_1" H 9800 2405 30  0001 C CNN
F 2 "vite_4mm" H 9800 2350 60  0001 C CNN
F 3 "" H 9800 2350 50  0001 C CNN
	1    9800 2350
	1    0    0    -1  
$EndComp
$Comp
L C3Jr_v2:CONN_1 P9
U 1 1
P 9800 2450
F 0 "P9" H 9880 2450 40  0000 L CNN
F 1 "CONN_1" H 9800 2505 30  0001 C CNN
F 2 "vite_4mm" H 9800 2450 60  0001 C CNN
F 3 "" H 9800 2450 50  0001 C CNN
	1    9800 2450
	1    0    0    -1  
$EndComp
$Comp
L C3Jr_v2:CONN_1 P10
U 1 1
P 9800 2550
F 0 "P10" H 9880 2550 40  0000 L CNN
F 1 "CONN_1" H 9800 2605 30  0001 C CNN
F 2 "vite_4mm" H 9800 2550 60  0001 C CNN
F 3 "" H 9800 2550 50  0001 C CNN
	1    9800 2550
	1    0    0    -1  
$EndComp
$Comp
L C3Jr_v2:CONN_1 P11
U 1 1
P 9800 2650
F 0 "P11" H 9880 2650 40  0000 L CNN
F 1 "CONN_1" H 9800 2705 30  0001 C CNN
F 2 "vite_4mm" H 9800 2650 60  0001 C CNN
F 3 "" H 9800 2650 50  0001 C CNN
	1    9800 2650
	1    0    0    -1  
$EndComp
Text Label 10300 950  0    40   ~ 0
VOUT
Text Label 9700 1950 0    47   ~ 0
RXD
Text Label 9700 1850 0    47   ~ 0
TXD
Text Label 9150 2250 0    47   ~ 0
GND
Text Notes 8650 2400 0    47   ~ 0
FTDI Conn
$Comp
L C3Jr_v2:CONN_6 P7
U 1 1
P 8750 2000
F 0 "P7" V 8700 2000 60  0000 C CNN
F 1 "FTDI" V 8800 2000 60  0000 C CNN
F 2 "pin_strip_6-90" H 8750 2000 60  0001 C CNN
F 3 "" H 8750 2000 50  0001 C CNN
	1    8750 2000
	-1   0    0    1   
$EndComp
Text Label 9150 2050 0    47   ~ 0
USB5V
$Comp
L C3Jr_v2:VDD #PWR026
U 1 1
P 9600 1150
F 0 "#PWR026" H 9600 1250 30  0001 C CNN
F 1 "VDD" H 9600 1260 30  0000 C CNN
F 2 "" H 9600 1150 50  0001 C CNN
F 3 "" H 9600 1150 50  0001 C CNN
	1    9600 1150
	1    0    0    -1  
$EndComp
$Comp
L C3Jr_v2:C C7
U 1 1
P 9350 1650
F 0 "C7" V 9250 1850 50  0000 L CNN
F 1 "100n" V 9250 1500 50  0000 L CNN
F 2 "C2" H 9350 1650 60  0001 C CNN
F 3 "" H 9350 1650 50  0001 C CNN
	1    9350 1650
	0    1    1    0   
$EndComp
Text Label 9700 1650 0    39   ~ 0
RES
Text Label 4500 4100 0    40   ~ 0
VOUT
Text Label 1850 5200 0    47   ~ 0
GND
Text HLabel 4500 5200 2    47   Input ~ 0
GND
Text HLabel 4500 5000 2    47   Input ~ 0
VSS
Text Notes 5300 5350 0    60   ~ 0
POWER SUPPLY
$Comp
L C3Jr_v2:C C9
U 1 1
P 2100 4450
F 0 "C9" V 2050 4250 50  0000 L CNN
F 1 "100n" V 2150 4200 50  0000 L CNN
F 2 "C2" H 2100 4450 60  0001 C CNN
F 3 "" H 2100 4450 50  0001 C CNN
	1    2100 4450
	1    0    0    -1  
$EndComp
$Comp
L C3Jr_v2:VSS #PWR027
U 1 1
P 3050 5300
F 0 "#PWR027" H 3050 5300 30  0001 C CNN
F 1 "VSS" H 3150 5350 30  0000 C CNN
F 2 "" H 3050 5300 50  0001 C CNN
F 3 "" H 3050 5300 50  0001 C CNN
	1    3050 5300
	1    0    0    -1  
$EndComp
$Comp
L C3Jr_v2:GND #PWR028
U 1 1
P 2550 5300
F 0 "#PWR028" H 2550 5300 30  0001 C CNN
F 1 "GND" H 2550 5230 30  0001 C CNN
F 2 "" H 2550 5300 50  0001 C CNN
F 3 "" H 2550 5300 50  0001 C CNN
F 4 "GND" H 2450 5350 60  0000 C CNN "Field1"
	1    2550 5300
	1    0    0    -1  
$EndComp
$Comp
L C3Jr_v2:LED D260
U 1 1
P 3050 4950
F 0 "D260" H 3050 5050 50  0000 C CNN
F 1 "PWR" H 3050 4850 50  0000 C CNN
F 2 "led_5mm_blue" H 3050 4950 60  0001 C CNN
F 3 "" H 3050 4950 50  0001 C CNN
	1    3050 4950
	0    1    1    0   
$EndComp
$Comp
L C3Jr_v2:R R26
U 1 1
P 3050 4450
F 0 "R26" V 3130 4450 50  0000 C CNN
F 1 "1k" V 3050 4450 50  0000 C CNN
F 2 "RC03" H 3050 4450 60  0001 C CNN
F 3 "" H 3050 4450 50  0001 C CNN
	1    3050 4450
	-1   0    0    1   
$EndComp
$Comp
L C3Jr_v2:CP1 C8
U 1 1
P 1800 4450
F 0 "C8" V 1750 4250 50  0000 L CNN
F 1 "100u" V 1850 4250 50  0000 L CNN
F 2 "CP_5x11mm" H 1800 4450 60  0001 C CNN
F 3 "" H 1800 4450 50  0001 C CNN
	1    1800 4450
	1    0    0    -1  
$EndComp
Wire Wire Line
	3500 5200 4250 5200
Wire Wire Line
	2550 5200 3050 5200
Wire Wire Line
	2550 5200 2550 4400
Wire Wire Line
	2100 4100 2150 4100
Wire Wire Line
	9500 5750 9750 5750
Wire Wire Line
	9750 4925 9300 4925
Wire Wire Line
	4150 5900 4150 6000
Wire Wire Line
	1475 4100 1800 4100
Wire Wire Line
	800  4100 800  4500
Wire Wire Line
	850  4700 850  5350
Wire Wire Line
	1600 5350 1800 5350
Wire Wire Line
	6275 1900 5850 1900
Wire Wire Line
	5950 1600 5850 1600
Wire Wire Line
	3350 2250 3350 2900
Wire Wire Line
	6125 925  5950 925 
Wire Wire Line
	5975 2300 5975 2400
Wire Wire Line
	5975 2100 5975 2200
Wire Wire Line
	5250 2900 5350 2900
Wire Wire Line
	9600 2950 9600 2850
Wire Wire Line
	4150 6950 4150 7050
Wire Wire Line
	4150 6800 4150 6950
Wire Wire Line
	4150 6600 4150 6700
Wire Wire Line
	4150 6350 4150 6450
Wire Wire Line
	4150 6100 4150 6250
Wire Wire Line
	3350 6000 3350 6100
Wire Wire Line
	3350 6250 3350 6350
Wire Wire Line
	3350 6450 3350 6600
Wire Wire Line
	3350 6700 3350 6800
Wire Wire Line
	3350 6950 3350 7050
Wire Wire Line
	2950 5750 2950 5850
Wire Wire Line
	2950 6450 2950 6550
Wire Wire Line
	2950 7150 2950 7250
Wire Wire Line
	950  6800 950  6900
Wire Wire Line
	950  7500 950  7600
Wire Wire Line
	1750 7150 1750 7050
Wire Wire Line
	2150 6800 2150 6900
Wire Wire Line
	2150 7500 2150 7600
Wire Wire Line
	2150 6450 2150 6550
Wire Wire Line
	2150 5750 2150 5850
Wire Wire Line
	1750 6100 1750 6000
Wire Wire Line
	950  6450 950  6350
Wire Wire Line
	950  6100 950  6000
Wire Wire Line
	9600 2750 9600 2650
Wire Wire Line
	10150 1400 9950 1400
Wire Wire Line
	10150 1400 10150 4250
Wire Wire Line
	10050 1650 10300 1650
Wire Wire Line
	9450 2250 9450 2350
Wire Wire Line
	9450 2250 9100 2250
Wire Wire Line
	9600 2550 9600 2450
Wire Wire Line
	9600 2450 9600 2350
Wire Wire Line
	9400 1400 9100 1400
Wire Wire Line
	9600 2350 9600 2250
Wire Wire Line
	4250 5200 4500 5200
Wire Wire Line
	2100 5200 2550 5200
Wire Wire Line
	3050 4100 2950 4100
Wire Wire Line
	1800 5200 1800 5350
Wire Wire Line
	1800 4100 2100 4100
Wire Wire Line
	3050 5200 3050 5300
Wire Wire Line
	3050 5200 3500 5200
Wire Wire Line
	9600 2650 9600 2550
Wire Wire Line
	9450 2150 10300 2150
Wire Wire Line
	9600 1400 9400 1400
Wire Wire Line
	9600 2850 9600 2750
Wire Wire Line
	950  5750 950  5850
Wire Wire Line
	1750 6450 1750 6550
Wire Wire Line
	1750 5750 1750 5850
Wire Wire Line
	2150 6100 2150 6000
Wire Wire Line
	2150 7150 2150 7050
Wire Wire Line
	1750 6800 1750 6900
Wire Wire Line
	1750 7500 1750 7600
Wire Wire Line
	950  7150 950  7050
Wire Wire Line
	2950 7500 2950 7400
Wire Wire Line
	2950 6800 2950 6700
Wire Wire Line
	2950 6100 2950 6000
Wire Wire Line
	3350 7050 3350 7150
Wire Wire Line
	3350 6800 3350 6950
Wire Wire Line
	3350 6600 3350 6700
Wire Wire Line
	3350 6350 3350 6450
Wire Wire Line
	3350 6100 3350 6250
Wire Wire Line
	4150 6000 4150 6100
Wire Wire Line
	4150 6250 4150 6350
Wire Wire Line
	4150 6450 4150 6600
Wire Wire Line
	4150 6700 4150 6800
Wire Wire Line
	4150 7050 4150 7150
Wire Wire Line
	9600 3050 9600 2950
Wire Wire Line
	5150 2900 5250 2900
Wire Wire Line
	5350 2900 5975 2900
Wire Wire Line
	5975 2200 5975 2300
Wire Wire Line
	5975 2400 5975 2900
Wire Wire Line
	5950 925  3775 925 
Wire Wire Line
	3775 2900 3775 1750
Wire Wire Line
	3775 2900 5150 2900
Wire Wire Line
	3350 1575 3350 1700
Wire Wire Line
	3775 925  3775 825 
Wire Wire Line
	6125 1750 5850 1750
Wire Wire Line
	1600 4700 1600 5350
Wire Wire Line
	1475 5350 1600 5350
Wire Wire Line
	9950 1400 9600 1400
Wire Wire Line
	3350 1050 3350 1575
Wire Wire Line
	3350 7150 3350 7250
Wire Wire Line
	9300 4925 9175 4925
Wire Wire Line
	9500 5225 9900 5225
Wire Wire Line
	3500 4100 3050 4100
$EndSCHEMATC
